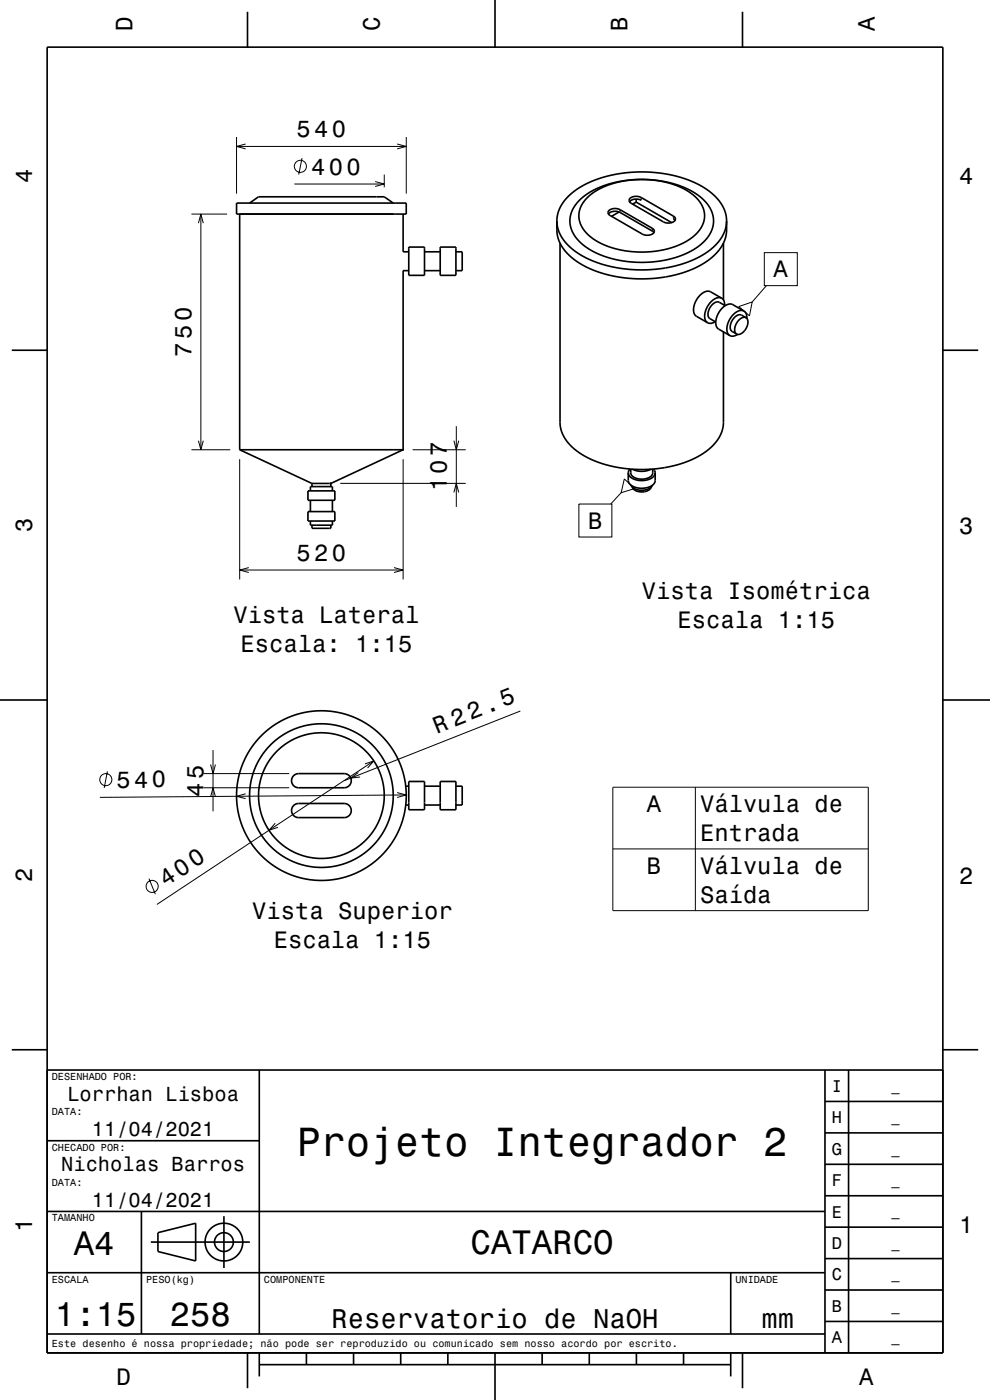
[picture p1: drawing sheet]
<svg xmlns="http://www.w3.org/2000/svg" width="210mm" height="297mm" viewBox="0 0 210 297" stroke-linecap="round" stroke-linejoin="round" font-family="sans-serif">
<g fill="none" stroke="#000" stroke-width=".21">
<path d="M50.2 29.1v12M50.2 31.1h36M52.1 30.5l-1.9 .6 1.9 .5M62.4 39h19.1M64.1 33.5l-.7 3.5M79.6 38.5l1.9 .5-1.9 .6M81.5 37v2.7M84.2 30.5l2 .6-2 .5M86.2 29.1v12M40.6 45.4h7.6M42.1 47.3l.5-1.9 .5 1.9M42.6 45.4v50"/>
<path d="M131.5 44.5v.6M136 41.9v.6M138.4 48.4v.6M142.8 45.8v.6M162.1 53.6h7v7h-7zM156.7 65l2.9-.9-.6 2.9zM162.6 60.6l-3 3.5M40.6 95.4h8.2M42.1 93.5l.5 1.9 .5-1.9M50.8 97.4v25.5M85.5 97.4v25.5M87.5 95.4h11.3"/>
<path d="M96.3 93.5l.5 1.9 .5-1.9M96.8 90.4v17.1M72.2 102.5h26.6M96.3 104.5l.5-2 .5 2M122.8 106.9h7v7h-7zM131.8 104.5l-2.3 2.4M132.4 101.6l2.2 2-2.8 .9zM50.8 120.9h34.7M52.8 120.4l-2 .5 2 .6M83.6 120.4l1.9 .5-1.9 .6M45.2 159.1v13M110.4 150.8l-37.4 14.8"/>
<path d="M22.8 163.6l-.7 3.5M43.2 167.1h18.1M43.2 164.1h18.1M44.7 169l.5-1.9 .5 1.9M44.7 162.2l.5 1.9 .5-1.9M52.1 168.4l-1.9 .5 1.9 .5M58.4 174.6l-1.3 1.5 1.9-.6M76 163.9l-1.6 1.2 2-.3M77.4 162.1l1.9-.7-1.3 1.5M79.3 161.4l-46 30.5M84.2 168.1l2 .5-2 .6M86.2 168.6l-65 .6"/>
<path d="M130 167h54.2v26.2h-54.2zM147.5 167v26.2M31.6 186.4l1.3 3.3M130 180.1h54.2"/>
<circle cx="63.7" cy="35.3" r="1.28"/>
<circle cx="22.4" cy="165.4" r="1.28"/>
<circle cx="32.3" cy="188" r="1.28"/>
</g>
<g fill="none" stroke="#000" stroke-width=".35">
<path d="M10 10h190v277h-190zM52.5 2.5v7.5M105 0v10M157.5 2.5v7.5M50.2 43.1h36v2.3h-36zM50.8 45.4v50M52.9 43.1l1.9-1.4h26.7l1.9 1.4M85.5 45.4v8h1.2M86.7 57.4h-1.2v38M86.7 52.4h3.3v6h-3.3zM90 57.4h3.4M90 53.4h3.4"/>
<path d="M93.4 52.4h3.3v6h-3.3zM96.7 53.4h1.3v4h-1.3M118.1 46.9l.4-2.1 .9-1.8 1.6-1.8 2.3-1.6 2.7-1.3 3.1-1 3.3-.6 3.5-.2 3.7 .2 3.1 .5 3.4 1 2.7 1.3 2.2 1.5 1.7 1.8 1 1.9 .4 2.2M118.1 46.9l.4 2.1 1.1 1.9 1.6 1.8 2.3 1.6 2.9 1.3 3.1 .9 3.4 .6 3.2 .2 3.2-.2 3.5-.6 3.1-.9 3-1.4 2.2-1.5 1.6-1.8 1.1-2.1 .3-1.9M118.1 46.9l.1 2.7 .6 2 1.3 1.9 2.2 1.9 2.7 1.5 3.4 1.2 3.5 .8 4.2 .3 3.7-.3 4-.7 3.2-1.1 2.9-1.6 2.1-1.8 1.4-2 .7-2v-2.8M118.8 51.6v38.7l.6 1.9 1 1.6 1.8 1.7 2.1 1.4 3 1.3 3.4 .9 4 .5 3.7-.1 3.6-.5 3.3-.9 3.1-1.5 2.4-1.7 1-1.1 .9-1.2 .5-1.1 .2-1.3 .1-19.8M122.9 42.5l1.6-1.3 1.8-1 2-.9 2.2-.6 2.4-.4 2.8-.2h2.4l2.7 .4 2.5 .6 2.1 .8 2.1 1.1 1.5 1.1 1.1 1.3 .8 1.4 .4 1.5v1.5l-.8 1.9-1.4 1.7-1.9 1.5-2.7 1.3-3.1 .9-3.2 .5h-3.2l-3.4-.3-3.2-.9-2.8-1.2-2.1-1.4-1.6-1.8-.8-1.8-.2-2 .6-1.9zM124.5 42l1.2-1 1.8-1.1 2-.8 2.1-.6 2.1-.3 2.3-.1 2.2 .1 2.2 .3 2 .5 1.9 .7 1.7 .9 1.3 1 1.1 1.2 .7 1.2 .3 1.3v1.3l-.7 1.7-1.1 1.4-2 1.5-2.1 1-2.7 .8-2.9 .4-2.7 .1-3.2-.4-2.5-.7-2.4-1-2-1.3-1.4-1.5-.8-1.7-.1-1.6 .5-1.7zM129.1 45.4a2.05 2.05 0 0 1 2.4-.3l7.2 4.2M129.2 44.7a2.19 2.19 0 0 1 2.3-.2l6.9 3.9a.7 .7 0 0 1 .4 .8 .7 .7 0 0 1-.7 .6 2.38 2.38 0 0 1-1.9-.1l-6.8-4a.62 .62 0 0 1-.2-1zM131.3 45l-1.6 .9M133.6 42.1a2.22 2.22 0 0 1 2.4-.2l6.8 3.9a.7 .7 0 0 1 .5 .8 .7 .7 0 0 1-.7 .6 2.37 2.37 0 0 1-1.9-.1l-6.8-4a.63 .63 0 0 1-.3-1z"/>
<path d="M134.9 42.9l-.7 .4M134.9 42.9l7.6 4.3M134.9 42.2v.7M136 42.5a2.1 2.1 0 0 0-2.5 .3M142.8 46.4l.4 .4M153.5 51.6v12M2.5 74.3h7.5M151.7 68.2l-.9 .4-.7-.1M153.1 63.3a2.8 2.8 0 0 0-3.1 1.9 2.49 2.49 0 0 0 .1 3.3M153.1 63.3l-2.4-1.4a2.53 2.53 0 0 0-2.9 1.6 2.75 2.75 0 0 0-.1 3.6l2.4 1.4M153.1 63.3l.5 .6 .1 .9M153.8 64.8l-1.2-.7a2.22 2.22 0 0 0-2.4 2.2 1.21 1.21 0 0 0 .4 1.3l1.2 .7"/>
<path d="M156.5 70.9l-1 .4-.7-.1M157.8 66a2.53 2.53 0 0 0-2.9 1.5 2.92 2.92 0 0 0-.2 3.6l.1 .1M157.8 66l-2.4-1.4a2.54 2.54 0 0 0-2.8 1.6 2.74 2.74 0 0 0-.2 3.6l2.4 1.4M157.8 66l.5 .6 .1 .9M158.2 67.4a2.22 2.22 0 0 0-2.3 2.1 1.22 1.22 0 0 0 .3 1.4M158.2 67.4a2.16 2.16 0 0 1-.5 3 1.34 1.34 0 0 1-1.5 .5M158.2 67.4l-.9-.5a2.22 2.22 0 0 0-2.4 2.1 1.2 1.2 0 0 0 .4 1.3l.9 .6M200 74.3h7.5M50.8 95.4h34.7M50.8 95.4l15.4 7.2M85.5 95.4l-15.3 7.2M133.6 99.5l-.3 .8"/>
<path d="M133.8 99.5v.8a2.29 2.29 0 0 0 2.9 1.3l.7-.2a1.36 1.36 0 0 0 1.1-1.1v-.8M134.2 99.5a4.5 4.5 0 0 0 3.9 0M138.6 99.5l.4 .8M65.3 104.1h5.7v2h-5.7zM65.3 108.5h5.7v2h-5.7zM65.8 104.1v-.9h4.7v.9M65.8 110.5v.9h4.7v-.9M65.8 106.1v2.4M66.2 102.6h4M66.2 111.4v.7h4v-.7M66.2 102.6v.6M70.2 102.6v.6"/>
<path d="M70.5 106.1v2.4M133.3 100.3a2.53 2.53 0 0 0 2.8 1.7 2.5 2.5 0 0 0 2.9-1.7M133.3 100.3v1.6a2.53 2.53 0 0 0 2.8 1.7 2.5 2.5 0 0 0 2.9-1.7v-1.6M133.8 102.9a2.96 2.96 0 0 0 4.6 0M134.1 103.4a2.48 2.48 0 0 0 4 0M0 148.5h10M200 148.5h10M62.2 164.6l.4-.3 .7-.2h9.7a1.5 1.5 0 0 1 1.5 1.5 1.5 1.5 0 0 1-1.5 1.5h-9.7a1.5 1.5 0 0 1-1.3-.9 1.5 1.5 0 0 1 .2-1.6zM62.2 170.9l.7-.4h.4h9.7a1.5 1.5 0 0 1 1.5 1.5 1.5 1.5 0 0 1-1.5 1.5h-9.7a1.5 1.5 0 0 1-1.3-.9 1.5 1.5 0 0 1 .2-1.7zM86.1 170.8h.6M86.1 166.8h.6M86.7 165.8h3.3v6h-3.3z"/>
<path d="M90 170.8h3.4M90 166.8h3.4M93.4 165.8h3.3v6h-3.3zM96.7 166.8h1.3v4h-1.3M2.5 222.7h7.5M10 227h190M55 227v56M175 233.7h25M175 227v60M180 227v60M200 222.7h7.5M10 257h165"/>
<path d="M10 242h45M30 257v26M47.5 258v11M175 253.7h25M175 247h25M175 240.3h25M10 270h165M32 263.5h21M33.5 261.5l8-2v8l-8-2zM155 270v13M175 273.7h25M175 267h25"/>
<path d="M175 260.3h25M10 283h165M52.5 287v7.5M55 289.5h100M55 287v5M65 287v2.5M75 287v2.5M85 287v2.5M95 287v2.5M105 287v10M115 287v2.5M125 287v2.5"/>
<path d="M135 287v2.5M145 287v2.5M155 287v5M157.5 287v7.5M175 280.3h25"/>
<circle cx="68.2" cy="168.8" r="18"/>
<circle cx="68.2" cy="168.8" r="15.2"/>
<circle cx="68.2" cy="168.8" r="13.3"/>
<circle cx="47.5" cy="263.5" r="2"/>
<circle cx="47.5" cy="263.5" r="4"/>
</g>
<g fill="#000">
<path d="M85.3 95.2h.4v.4h-.4z" fill-rule="evenodd"/>
<path d="M70 102.4h.4v.3h-.4z" fill-rule="evenodd"/>
</g>
<text font-size="8.6" x="63" y="245.1">Projeto Integrador 2</text>
<g font-size="7.2">
<text x="15.7" y="266.3">A4</text>
<text x="99.8" y="266.1">CATARCO</text>
<text x="11.7" y="281.3">1:15</text>
<text x="36" y="281.3">258</text>
</g>
<g font-size="5.8">
<text x="70.3" y="281.6">Reservatorio de NaOH</text>
<text x="161.5" y="281.6">mm</text>
</g>
<g font-size="5">
<text x="28.1" y="6.5" transform="rotate(-90 28.1 6.5)">D</text>
<text x="80.6" y="6.5" transform="rotate(-90 80.6 6.5)">C</text>
<text x="133.1" y="6.5" transform="rotate(-90 133.1 6.5)">B</text>
<text x="185.6" y="6.5" transform="rotate(-90 185.6 6.5)">A</text>
<text x="62.9" y="29.1">540</text>
<text x="6.8" y="38.7" transform="rotate(-90 6.8 38.7)">4</text>
<text x="66" y="37">400</text>
<text x="203.5" y="39">4</text>
<text x="164.1" y="58.8">A</text>
<text x="40.6" y="75.7" transform="rotate(-90 40.6 75.7)">750</text>
<text x="94.8" y="104.2" transform="rotate(-90 94.8 104.2)">107</text>
<text x="6.8" y="112.9" transform="rotate(-90 6.8 112.9)">3</text>
<text x="124.8" y="112.2">B</text>
<text x="203.5" y="113.2">3</text>
<text x="62.9" y="118.9">520</text>
<text x="136.1" y="127.1">Vista Isométrica</text>
<text x="49.5" y="132.3">Vista Lateral</text>
<text x="143.7" y="133.2">Escala 1:15</text>
<text x="51" y="138.3">Escala: 1:15</text>
<text x="92.6" y="155.7" transform="rotate(-22 92.6 155.7)">R 22.5</text>
<text x="24.7" y="167.1" transform="rotate(-1 24.7 167.1)">540</text>
<text x="43.2" y="169" transform="rotate(-90 43.2 169)">45</text>
<text x="137.2" y="172.4">A</text>
<text x="148.5" y="172.4">Válvula de</text>
<text x="148.5" y="178.4">Entrada</text>
<text x="137.2" y="185.5">B</text>
<text x="148.5" y="185.5">Válvula de</text>
<text x="6.8" y="187.1" transform="rotate(-90 6.8 187.1)">2</text>
<text x="35.1" y="188.2" transform="rotate(-34 35.1 188.2)">400</text>
<text x="148.5" y="191.5">Saída</text>
<text x="203.5" y="187.4">2</text>
<text x="53.5" y="195">Vista Superior</text>
<text x="58.1" y="201">Escala 1:15</text>
<text x="6.8" y="261.3" transform="rotate(-90 6.8 261.3)">1</text>
<text x="203.5" y="261.6">1</text>
<text x="24.7" y="293.8">D</text>
<text x="182.2" y="293.8">A</text>
</g>
<g font-size="4.3">
<text x="14.3" y="233.5">Lorrhan Lisboa</text>
<text x="19.5" y="241">11/04/2021</text>
<text x="13" y="248.5">Nicholas Barros</text>
<text x="19.5" y="256">11/04/2021</text>
</g>
<g font-size="3.6">
<text x="176.4" y="231.6">I</text>
<text x="176.4" y="238.3">H</text>
<text x="176.4" y="245">G</text>
<text x="176.4" y="251.6">F</text>
<text x="176.4" y="258.3">E</text>
<text x="176.4" y="265">D</text>
<text x="176.4" y="271.6">C</text>
<text x="176.4" y="278.3">B</text>
<text x="176.4" y="285">A</text>
</g>
<g font-size="2.9">
<text x="189.1" y="231.4">_</text>
<text x="189.1" y="238">_</text>
<text x="189.1" y="244.7">_</text>
<text x="189.1" y="251.4">_</text>
<text x="189.1" y="258">_</text>
<text x="189.1" y="264.7">_</text>
<text x="189.1" y="271.4">_</text>
<text x="189.1" y="278">_</text>
<text x="189.1" y="284.7">_</text>
</g>
<g font-size="2.2">
<text x="11" y="229.1">DESENHADO POR:</text>
<text x="11" y="236.6">DATA:</text>
<text x="11" y="244.1">CHECADO POR:</text>
<text x="11" y="251.6">DATA:</text>
<text x="11" y="259.1">TAMANHO</text>
<text x="11" y="272.1">ESCALA</text>
<text x="31" y="272.1">PESO(kg)</text>
<text x="56" y="272.1">COMPONENTE</text>
<text x="156" y="272.1">UNIDADE</text>
<text x="11" y="285.8">Este desenho é nossa propriedade; não pode ser reproduzido ou comunicado sem nosso acordo por escrito.</text>
</g>
</svg>
